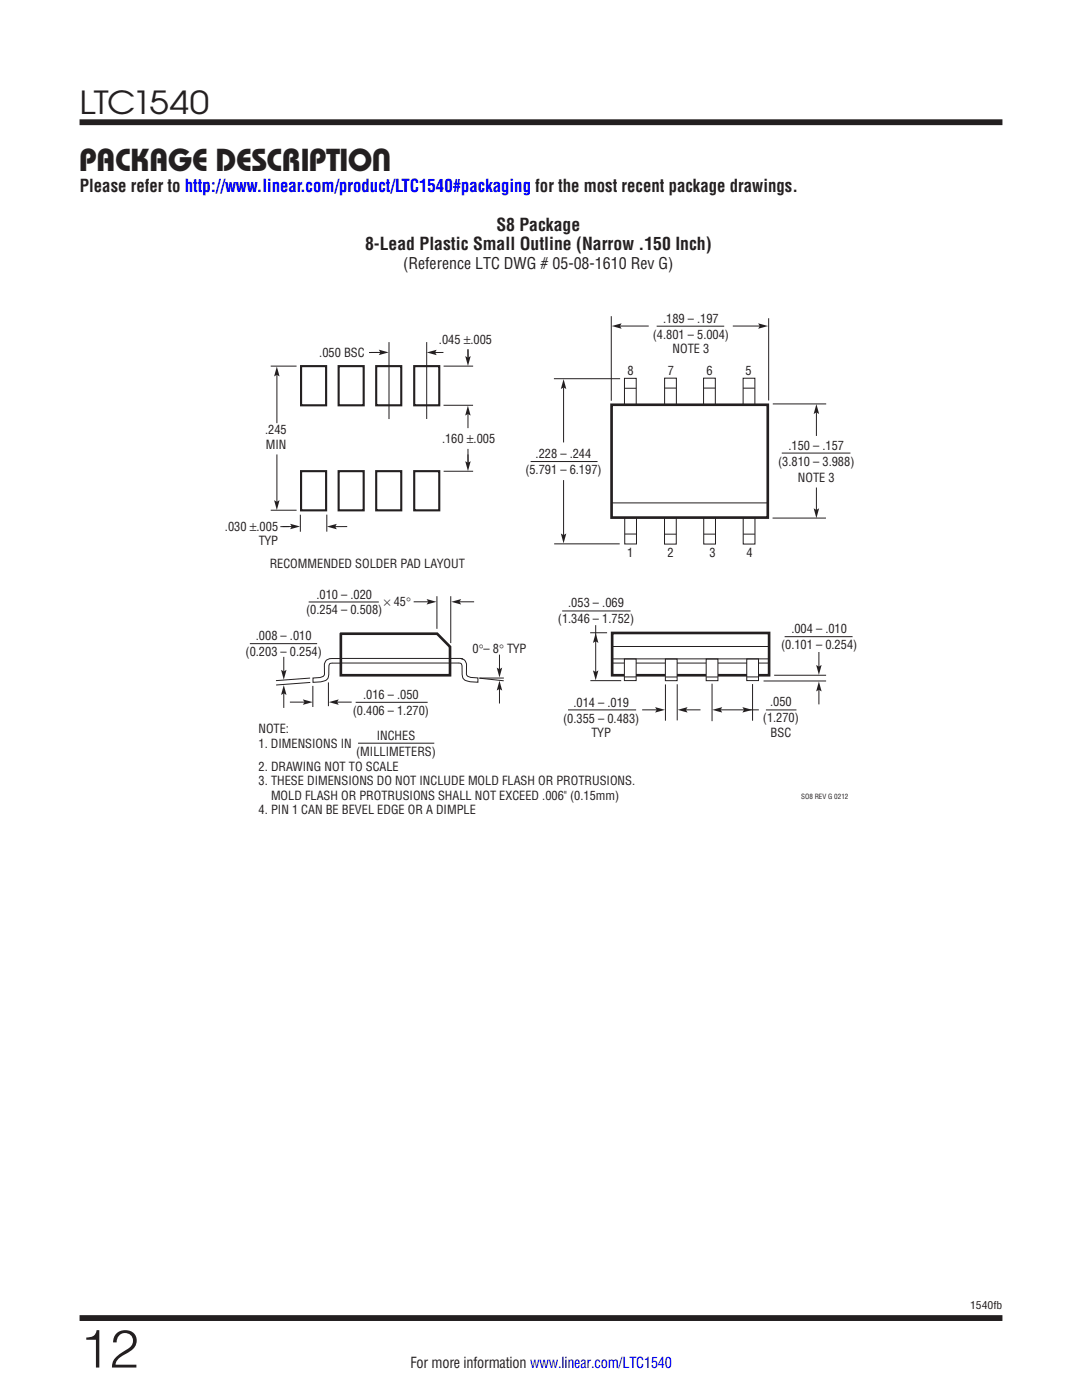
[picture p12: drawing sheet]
<svg xmlns="http://www.w3.org/2000/svg" width="216mm" height="279mm" viewBox="0 0 216 279" stroke-linecap="round" stroke-linejoin="round" font-family="sans-serif">
<path d="M15.9 24.4h184.1M15.9 263h184.1" fill="none" stroke="#231f20" stroke-width="1.2" stroke-linecap="butt"/>
<path d="M68 126.5h19.2l2.6 2.6v5.7h-21.8z" fill="#fff"/>
<path d="M68 126.5h19.2l2.6 2.6v5.7h-21.8zM122.1 126.3h31.4v8.5h-31.4z" fill="none" stroke="#231f20" stroke-width=".53"/>
<g fill="none" stroke="#231f20" stroke-width=".2">
<path d="M87.2 119v6.5M89.9 119v9.3M49.9 128.5h13.4M61.6 120.1h14M61.9 135.3l-6.8 .5M61.9 136.2l-6.8 .5M62.4 136.9v4.2M65.5 136.2v4.7M67.9 131.4h23.7a1.29 1.29 0 0 1 1.5 1.2v1.8a.95 .95 0 0 0 1.2 .8l1.1 .1v.9l-1.2-.1a1.66 1.66 0 0 1-2-1.5v-1.9a.52 .52 0 0 0-.7-.4M68 131.4h-1.8a1.29 1.29 0 0 0-1.5 1.2v1.8a.95 .95 0 0 1-1.2 .8l-1 .1v.9l1.1-.1a1.66 1.66 0 0 0 2-1.4l.1-1.9a.52 .52 0 0 1 .6-.5M91.5 132.3h-25.2M95.6 135.3h4.9"/>
<path d="M95.7 135.3l4.8 .6M112.2 121.9h13.6M117.8 126.3h3.3M117.8 135.8h6.2M122.2 132.3h31.2M132.8 136.6v7.2M135.1 136.6v7.2M142.1 136.4v7.5M150.2 136.5v7.3M154.5 134.8h10.3M156.6 127.1h13.5M71 140.2h14.3"/>
<path d="M113.3 141.7h13.6M152.8 141.7h6.1"/>
</g>
<path d="M124.6 131.5h2.3v4.3h-2.3z" fill="#fff"/>
<path d="M122.2 129h31.2M124.6 131.5h2.3v4.3h-2.3zM124.6 135.1h2.3" fill="none" stroke="#231f20" stroke-width=".2"/>
<path d="M149 131.5h2.4v4.3h-2.4z" fill="#fff"/>
<path d="M149 131.5h2.4v4.3h-2.4zM149 135.1h2.3" fill="none" stroke="#231f20" stroke-width=".2"/>
<path d="M140.9 131.5h2.4v4.3h-2.4z" fill="#fff"/>
<path d="M140.9 131.5h2.4v4.3h-2.4zM140.9 135.1h2.3" fill="none" stroke="#231f20" stroke-width=".2"/>
<path d="M132.8 131.5h2.3v4.3h-2.3z" fill="#fff"/>
<path d="M82.5 120.1h3M122.2 131.5h31.2M132.8 131.5h2.3v4.3h-2.3zM132.8 135.1h2.3M152.4 135.9h12.4" fill="none" stroke="#231f20" stroke-width=".2"/>
<path d="M85.1 119.6l2 .5-2 .5 .3-.5z" fill="#231f20"/>
<path d="M91.7 120.1h2.9" fill="none" stroke="#231f20" stroke-width=".2"/>
<path d="M90 120.1l2-.5-.3 .5 .3 .5z" fill="#231f20"/>
<path d="M67.2 140.1h3" fill="none" stroke="#231f20" stroke-width=".2"/>
<path d="M65.6 140.1l2-.5-.3 .5 .3 .6z" fill="#231f20"/>
<path d="M57.8 140.1h3" fill="none" stroke="#231f20" stroke-width=".2"/>
<path d="M60.4 139.6l2 .5-2 .6 .4-.6z" fill="#231f20"/>
<path d="M56.6 138.3v3" fill="none" stroke="#231f20" stroke-width=".2"/>
<path d="M56.6 136.7l.6 2-.6-.3-.5 .3z" fill="#231f20"/>
<path d="M56.6 131.1v2.9" fill="none" stroke="#231f20" stroke-width=".2"/>
<path d="M56.1 133.7l.5 .3 .6-.3-.6 2z" fill="#231f20"/>
<path d="M99.7 137.4v3" fill="none" stroke="#231f20" stroke-width=".2"/>
<path d="M99.7 135.8l.5 2-.5-.3-.6 .3z" fill="#231f20"/>
<path d="M99.7 130.6v3" fill="none" stroke="#231f20" stroke-width=".2"/>
<path d="M99.1 133.2l.6 .4 .5-.4-.5 2z" fill="#231f20"/>
<path d="M118.9 124.8v9.8" fill="none" stroke="#231f20" stroke-width=".2"/>
<g fill="#231f20">
<path d="M118.9 126.3l.5 2-.5-.3-.6 .3z"/>
<path d="M118.3 133.8l.6 .3 .5-.3-.5 2z"/>
</g>
<path d="M128.1 141.7h3" fill="none" stroke="#231f20" stroke-width=".2"/>
<path d="M130.7 141.1l2 .6-2 .5 .3-.5z" fill="#231f20"/>
<path d="M136.8 141.7h3" fill="none" stroke="#231f20" stroke-width=".2"/>
<g fill="#231f20">
<path d="M135.2 141.7l2-.6-.3 .6 .3 .5z"/>
<path d="M148.1 141.1l2 .6-2 .5 .4-.5z"/>
</g>
<path d="M143.7 141.7h7.7" fill="none" stroke="#231f20" stroke-width=".2"/>
<path d="M142.1 141.7l2-.6-.3 .6 .3 .5z" fill="#231f20"/>
<path d="M163.4 137.6v3" fill="none" stroke="#231f20" stroke-width=".2"/>
<path d="M163.4 136l.5 2-.5-.3-.5 .3z" fill="#231f20"/>
<path d="M163.4 130.1v3" fill="none" stroke="#231f20" stroke-width=".2"/>
<path d="M162.9 132.7l.5 .3 .5-.3-.5 2z" fill="#231f20"/>
<path d="M122 100.4h31.2z" fill="#fff"/>
<g fill="none" stroke="#231f20" stroke-width=".2">
<path d="M110.5 75.6h13.2M122 63.1v16.9M124.6 77.5h2.3M124.6 75.5h2.4v5.3h-2.4zM131 65.1h13.5M132.6 77.5h2.3M132.6 75.5h2.4v5.2h-2.4zM140.4 77.5h2.3M140.4 75.5h2.3v5.2h-2.3zM148.3 77.5h2.3M148.3 75.5h2.3v5.3h-2.3zM153.4 63.5v16.4"/>
<path d="M105.9 92.1h13.3M112.5 95.8v11M154.2 80.6h10.7M156 90.4h13.7M110.6 108.5h13.1M122 100.4h31.2M124.7 103.3h2.3v5.3h-2.3zM124.7 106.6h2.3M132.6 103.3h2.3v5.3h-2.3zM132.6 106.6h2.3M140.4 103.3h2.4v5.3h-2.4zM140.4 106.6h2.3"/>
<path d="M148.3 103.3h2.3v5.3h-2.3zM148.3 106.6h2.3M154.2 103.4h10.6"/>
</g>
<path d="M122 80.8h31.2v22.5h-31.2z" fill="none" stroke="#231f20" stroke-width=".53"/>
<path d="M111.9 106.5l.6 .3 .5-.3-.5 2z" fill="#231f20"/>
<path d="M112.5 77.3v11" fill="none" stroke="#231f20" stroke-width=".2"/>
<path d="M112.5 75.7l.5 1.9-.5-.3-.6 .3z" fill="#231f20"/>
<path d="M162.9 97.3v4.5" fill="none" stroke="#231f20" stroke-width=".2"/>
<path d="M162.4 101.4l.5 .4 .5-.4-.5 2z" fill="#231f20"/>
<path d="M162.9 82.3v4.7" fill="none" stroke="#231f20" stroke-width=".2"/>
<path d="M162.9 80.6l.5 2-.5-.3-.5 .3z" fill="#231f20"/>
<path d="M146.2 65.1h5.4" fill="none" stroke="#231f20" stroke-width=".2"/>
<path d="M151.3 64.5l2 .6-2 .5 .3-.5z" fill="#231f20"/>
<path d="M123.7 65.1h5.7" fill="none" stroke="#231f20" stroke-width=".2"/>
<path d="M122.1 65.1l1.9-.6-.3 .6 .3 .5z" fill="#231f20"/>
<path d="M60.1 73.1h5v7.8h-5zM67.6 73.1h5v7.8h-5zM75.1 73.1h5v7.8h-5zM82.7 73.1h5v7.8h-5zM60.1 94h5v7.8h-5zM67.6 94h5v7.8h-5zM75.1 94h5v7.8h-5zM82.7 94h5v7.8h-5z" fill="none" stroke="#231f20" stroke-width=".42"/>
<path d="M54 73.1h5.2M54 101.8h5.2" fill="none" stroke="#231f20" stroke-width=".2"/>
<g fill="#231f20">
<path d="M54.7 99.8l.5 .3 .6-.3-.6 2z"/>
<path d="M55.2 73.1l.6 2-.6-.3-.5 .3z"/>
</g>
<path d="M55.3 74.5v10M55.3 90.7v9.5M88.5 80.9h5.9M88.5 94h5.9" fill="none" stroke="#231f20" stroke-width=".2"/>
<g fill="#231f20">
<path d="M92.8 92l.6 .4 .5-.4-.5 2z"/>
<path d="M93.4 81l.5 1.9-.5-.3-.6 .3z"/>
</g>
<path d="M88.5 73.1h5.9M93.4 82.3v3.1M93.4 89.6v2.8" fill="none" stroke="#231f20" stroke-width=".2"/>
<path d="M92.8 71.1l.6 .3 .5-.3-.5 1.9z" fill="#231f20"/>
<path d="M77.6 68.3v15.3M85.1 68.3v15.3M93.4 69.7v1.7" fill="none" stroke="#231f20" stroke-width=".2"/>
<g fill="#231f20">
<path d="M85.2 70.3l1.9-.5-.3 .5 .3 .6z"/>
<path d="M75.6 69.8l2 .5-2 .6 .3-.6z"/>
</g>
<path d="M74.1 70.3h2.1M75.3 70.3l-1.7 .1M88.5 70.3l-1.7 .1M59.9 102.7v3.4M65.2 102.7v3.4" fill="none" stroke="#231f20" stroke-width=".2"/>
<g fill="#231f20">
<path d="M65.2 105.1l2-.6-.3 .6 .3 .5z"/>
<path d="M57.9 104.5l2 .6-2 .5 .3-.5z"/>
</g>
<path d="M56.4 105.1h2.1M57.6 105.1h-1.7M69.3 105.1h-2.8M71.4 148.3h15.3" fill="none" stroke="#231f20" stroke-width=".2"/>
<text font-size="10.6" fill="#231f20" x="15.9" y="272.9">12</text>
<g font-size="6.3" fill="#231f20">
<text x="15.9" y="22.8">LTC1540</text>
<text x="15.8" y="34.1">PACKAGE DESCRIPTION</text>
</g>
<g font-size="3.5" fill="#231f20">
<text x="15.9" y="38.4">Please refer to http://www.linear.com/product/LTC1540#packaging for the most recent package drawings.</text>
<text x="99" y="46">S8 Package</text>
<text x="72.8" y="49.9">8-Lead Plastic Small Outline (Narrow .150 Inch)</text>
</g>
<text font-size="3.2" fill="#231f20" x="80.4" y="53.8">(Reference LTC DWG # 05-08-1610 Rev G)</text>
<text font-size="3" fill="#231f20" x="81.9" y="273.1">For more information www.linear.com/LTC1540</text>
<g font-size="2.5" fill="#231f20">
<text x="132.3" y="64.4">.189 – .197</text>
<text x="63.7" y="71.3">.050 BSC</text>
<text x="87.6" y="68.6">.045 ±.005</text>
<text x="130.3" y="67.6">(4.801 – 5.004)</text>
<text x="134.2" y="70.4">NOTE 3</text>
<text x="125.2" y="74.9">8</text>
<text x="133.3" y="74.8">7</text>
<text x="141" y="74.9">6</text>
<text x="148.8" y="74.8">5</text>
<text x="52.9" y="86.7">.245</text>
<text x="53" y="89.5">MIN</text>
<text x="88.2" y="88.5">.160 ±.005</text>
<text x="157.3" y="89.8">.150 – .157</text>
<text x="104.8" y="94.6">(5.791 – 6.197)</text>
<text x="106.9" y="91.4">.228 – .244</text>
<text x="155.3" y="93">(3.810 – 3.988)</text>
<text x="159.2" y="96.1">NOTE 3</text>
<text x="44.9" y="106">.030 ±.005</text>
<text x="51.7" y="108.9">TYP</text>
<text x="53.8" y="113.4">RECOMMENDED SOLDER PAD LAYOUT</text>
<text x="125.2" y="111.2">1</text>
<text x="133.2" y="111.2">2</text>
<text x="141.6" y="111.2">3</text>
<text x="148.9" y="111.2">4</text>
<text x="63.1" y="119.5">.010 – .020</text>
<text x="61.1" y="122.6">(0.254 – 0.508)</text>
<text x="76.6" y="120.8">× 45°</text>
<text x="111.3" y="124.4">(1.346 – 1.752)</text>
<text x="113.4" y="121.2">.053 – .069</text>
<text x="49" y="130.9">(0.203 – 0.254)</text>
<text x="51.1" y="127.8">.008 – .010</text>
<text x="94.3" y="130.3">0°– 8° TYP</text>
<text x="155.8" y="129.5">(0.101 – 0.254)</text>
<text x="157.9" y="126.4">.004 – .010</text>
<text x="70.4" y="142.6">(0.406 – 1.270)</text>
<text x="72.5" y="139.4">.016 – .050</text>
<text x="114.4" y="141.1">.014 – .019</text>
<text x="153.7" y="141">.050</text>
<text x="51.6" y="146.4">NOTE:</text>
<text x="51.6" y="149.2">1. DIMENSIONS IN</text>
<text x="75.2" y="147.6">INCHES</text>
<text x="112.4" y="144.3">(0.355 – 0.483)</text>
<text x="118.1" y="147.1">TYP</text>
<text x="152.2" y="144.2">(1.270)</text>
<text x="153.8" y="147">BSC</text>
<text x="51.6" y="153.9">2. DRAWING NOT TO SCALE</text>
<text x="71.1" y="150.8">(MILLIMETERS)</text>
<text x="51.6" y="156.8">3. THESE DIMENSIONS DO NOT INCLUDE MOLD FLASH OR PROTRUSIONS.</text>
<text x="54.1" y="159.6">MOLD FLASH OR PROTRUSIONS SHALL NOT EXCEED .006&quot; (0.15mm)</text>
<text x="51.6" y="162.4">4. PIN 1 CAN BE BEVEL EDGE OR A DIMPLE</text>
</g>
<text font-size="2.1" fill="#231f20" x="193.6" y="261.2">1540fb</text>
<text font-size="1.4" fill="#231f20" x="159.9" y="159.4">SO8 REV G 0212</text>
</svg>
